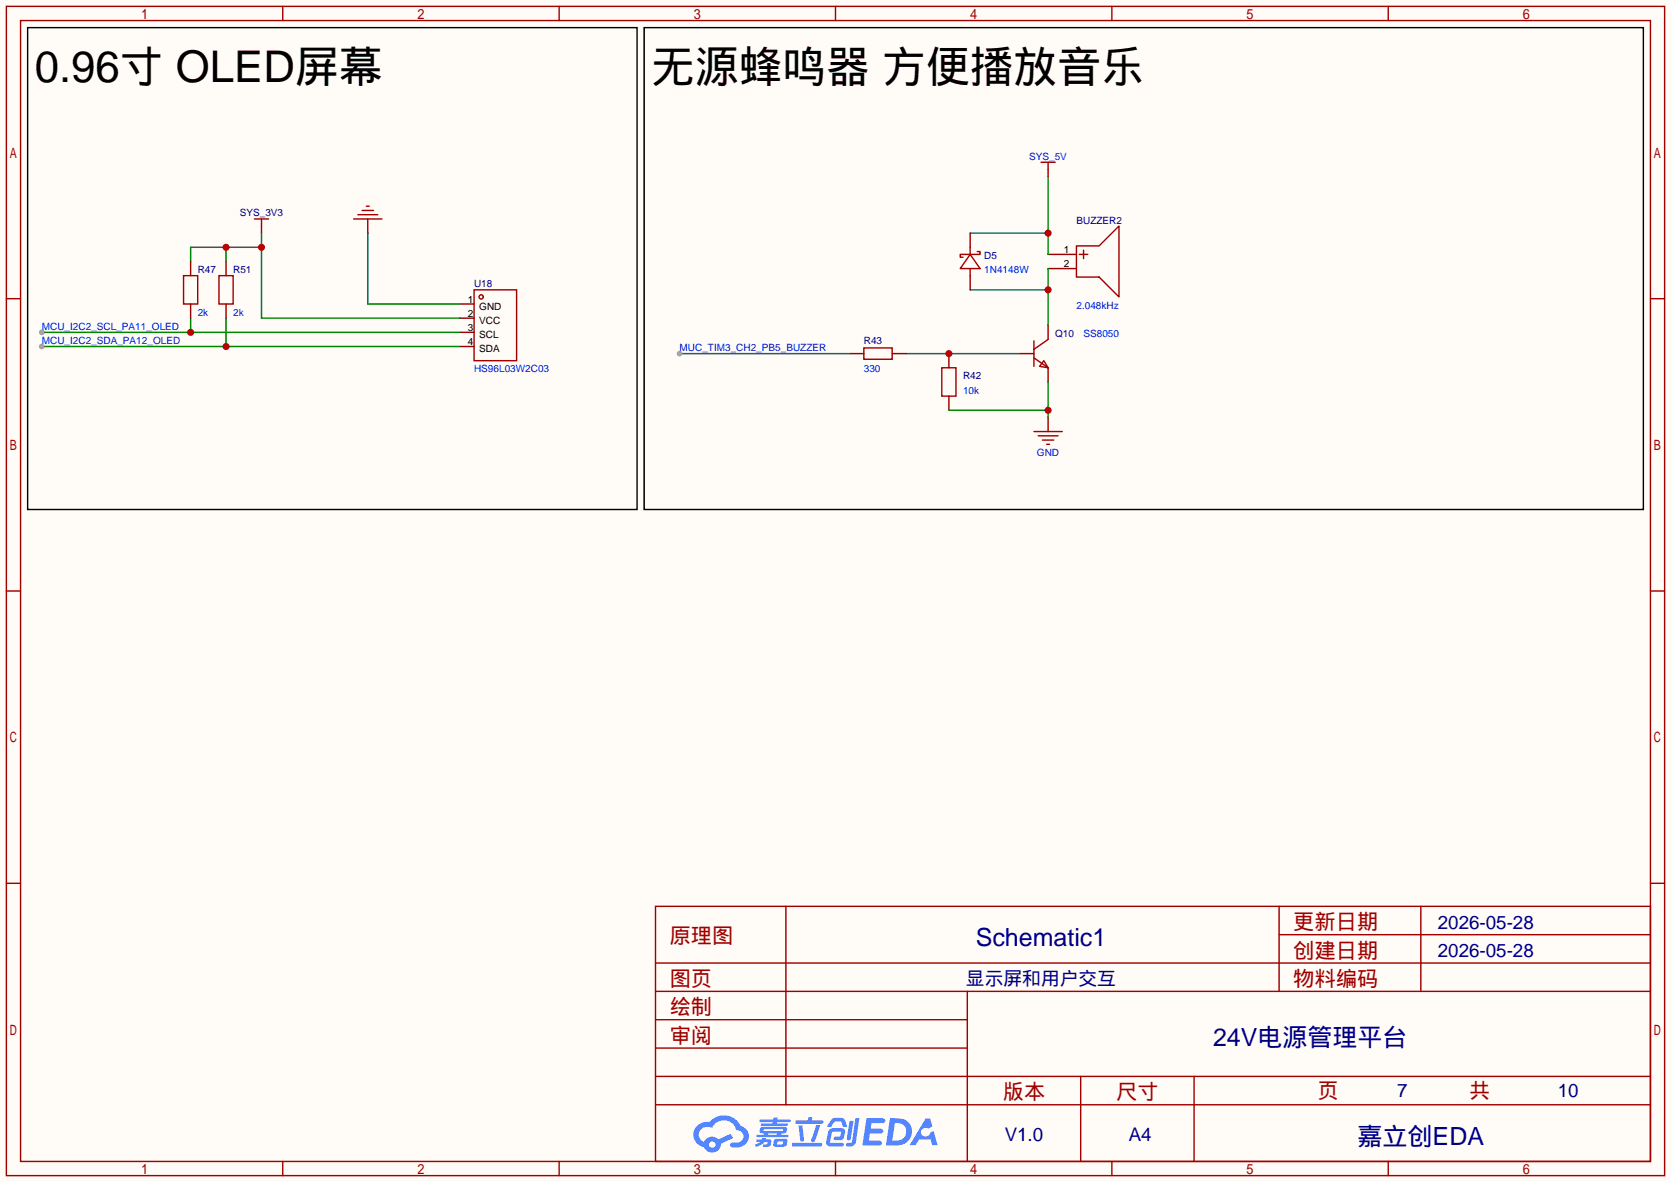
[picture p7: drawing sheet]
<svg xmlns="http://www.w3.org/2000/svg" width="299mm" height="212mm" viewBox="0 0 299 212" stroke-linecap="round" stroke-linejoin="round" font-family="sans-serif">
<path d="M0 0h299.5v211.8h-299.5z" fill="#fffcf7"/>
<g fill="none" stroke="#a10000" stroke-width=".25">
<path d="M1.1 1.1h297.2v209.6h-297.2zM3.7 3.7h292.1v204.5h-292.1zM50.7 1.1v2.6M100.2 1.1v2.6M149.7 1.1v2.6M199.3 1.1v2.6M248.8 1.1v2.6M1.1 53.5h2.6M295.8 53.5h2.5M1.1 105.9h2.6M295.8 105.9h2.5M1.1 158.3h2.6"/>
<path d="M295.8 158.3h2.5M117.5 162.4h178.3v45.8h-178.3zM117.5 177.7h178.3M117.5 172.6h178.3M140.8 162.4v35.6M173.4 177.7v30.5M229.2 162.4v15.3M229.2 167.5h66.6M254.6 162.4v15.3M117.5 182.8h55.9M117.5 198h178.3M117.5 192.9h178.3"/>
<path d="M117.5 187.8h55.9M193.7 192.9v15.3M214 192.9v15.3M50.7 208.2v2.5M100.2 208.2v2.5M149.7 208.2v2.5M199.3 208.2v2.5M248.8 208.2v2.5"/>
</g>
<g fill="#5487ff">
<path d="M155.3 200.4h2.1a.97 .97 0 0 1 1.3 .4 .53 .53 0 0 1-.7 .5h-1.8l-.2 1h1.9a.43 .43 0 0 1 .4 .5 .43 .43 0 0 1-.5 .3h-1.9l-.2 1.3h1.7a.45 .45 0 0 1 .6 .2 .45 .45 0 0 1-.2 .6l-3.2 .1z"/>
<path d="M165.9 200.5h.8l.4 1.4-.7 .4a.82 .82 0 0 0-1.2 .1 .82 .82 0 0 0 .1 1.1 .82 .82 0 0 0 1.2 0l.2-.5 .6-.3 .7 2.5h-.9l-.3-1h-2.1l-.6 1h-1.1z"/>
<path d="M152.2 200.9h.8l-.5 3.2a.36 .36 0 0 1-.4 .3 .36 .36 0 0 1-.3-.4z"/>
<path d="M153.3 200.4h.7l-.6 4.3a1.13 1.13 0 0 1-1.8 .6l.2-.4 .7-.1 .2-.2z"/>
<path d="M149 200.7l.6-.4h1a.77 .77 0 0 1 .9 .6l.3 .9-.2 .2h-.5l-.4-1h-.9a1.3 1.3 0 0 0-.8 .9l-.6 .1-.2-.2z"/>
<path d="M148.6 202.5l.5-.3h1.7a.66 .66 0 0 1 .6 .9l-.1 .4a.81 .81 0 0 1-.9 .9h-.7a.32 .32 0 0 1-.3-.4 .32 .32 0 0 1 .4-.3h.7l.3-.9-1.7 .1-.3 1.9h2.1a.32 .32 0 0 1 .4 .4 .32 .32 0 0 1-.4 .3l-2.3-.1-.5-.3v-.5z"/>
<path d="M142 204.8h5a.33 .33 0 0 1 .3 .4 .33 .33 0 0 1-.3 .3h-4.9l-.2-.2z"/>
<path d="M146.3 201.6h.7l-1 2.9a.36 .36 0 0 1-.4 .2 .36 .36 0 0 1-.3-.3z"/>
<path d="M143.1 201.7h.7l.3 2.6a.34 .34 0 0 1-.3 .3 .34 .34 0 0 1-.4-.2z"/>
<path d="M142.6 200.8h2.2l.1-.4 .1-.2h.6l-.1 .6h1.8a.32 .32 0 0 1 .3 .3 .32 .32 0 0 1-.4 .3h-4.5l-.1-.1z"/>
<path d="M135.6 204.2h.9l.1-.2 .7-.1-.1 .3h.9a.82 .82 0 0 1-.6 1.3h-.7v-.4l.7-.1v-.3h-.5l-.5 .4-1 .4-.2-.4 1-.4h-.8z"/>
<path d="M136.1 200.6h2.5v-.3h.8l-.1 .3h2.2l.2 .3-.2 .2h-2.3v.3h1.8l.2 .2-.2 .2h-4.5l-.2-.2 .1-.2h2l.1-.3h-2.3l-.1-.2z"/>
<path d="M159.5 200.4l-.7 4.9h1.6a2.47 2.47 0 0 0 2.9-1.7 2.47 2.47 0 0 0-1.4-3zM160.4 201.3a1.61 1.61 0 0 1 2 1.4 1.61 1.61 0 0 1-1.8 1.7h-.7z"/>
<path d="M136.3 202.2a.55 .55 0 0 0-.2 .7 .55 .55 0 0 0 .7 .2l.1 .3h-1.3v.4h5.5l.2-.2-.2-.2h-1.2l.2-.3a.7 .7 0 0 0 .8-.2 .7 .7 0 0 0 0-.9h-4.1zM136.9 202.4h3.3l.2 .1-.2 .2h-3.2l-.2-.1zM137.6 203.1h1.7l-.2 .3h-1.4z"/>
<path d="M138.8 204.3a1.05 1.05 0 0 0-.1 1.2 2.91 2.91 0 0 0 2.2-.2 .98 .98 0 0 0 0-1.2h-1.6zM139.4 204.6l.8-.1 .1 .1v.3l-.2 .2h-.8z"/>
<path d="M125 201.7a2.23 2.23 0 0 0-.7 2.3 2.23 2.23 0 0 0 1.8 1.6 1.58 1.58 0 0 0 1.8 .9 1.58 1.58 0 0 0 1.3-1.5l2.2-1-.5-.8-2.1 1a1.65 1.65 0 0 0-2.6 .5 1.45 1.45 0 0 1-.8-2 1.45 1.45 0 0 1 2-.7l.2 .1a2.3 2.3 0 0 1 2.3-1.3 2.3 2.3 0 0 1 2.1 1.7 1.12 1.12 0 0 1 1.2 1.1 1.12 1.12 0 0 1-1.1 1.2h-.7a.45 .45 0 0 0-.6 .3 .45 .45 0 0 0 .5 .6 2.26 2.26 0 0 0 2.9-2.5 2.04 2.04 0 0 0-1.5-1.4 3.3 3.3 0 0 0-5.5-.7l-1.2 .1zM127.1 205.2a.57 .57 0 0 1 1.1 0 .57 .57 0 0 1-1.1 0z"/>
</g>
<path d="M5 5h109.2v86.3h-109.2zM115.4 5h179.1v86.3h-179.1z" fill="none" stroke="#000" stroke-width=".25"/>
<g fill="none" stroke="#a10000" stroke-width=".25">
<path d="M45.6 39.2h2.5M46.9 39.2v1.3M63.4 39.2h5.1M64.1 38.5h3.6M64.9 37.7h2M65.7 37h.5M85 51.9h7.6v12.7h-7.6zM168.8 65.9h2.5v5.1h-2.5z"/>
<circle cx="86.2" cy="53.2" r=".38"/>
</g>
<path d="M65.9 39.2v2.6M46.9 40.5v1.3M82.4 54.5h2.6M82.4 57h2.6M82.4 59.6h2.6M82.4 62.1h2.6M170.1 63.4v2.5M170.1 71v2.5" fill="none" stroke="#870000" stroke-width=".25"/>
<path d="M40.5 44.3v2.6M46.9 41.8v15.2h35.5M46.9 44.3h-12.7v2.6M65.9 41.8v12.7h16.5" fill="none" stroke="#008700" stroke-width=".25"/>
<g fill="#c00">
<circle cx="46.9" cy="44.3" r=".63"/>
<circle cx="40.5" cy="44.3" r=".63"/>
</g>
<path d="M7.5 59.6h74.9M34.2 57v2.6" fill="none" stroke="#008700" stroke-width=".25"/>
<circle cx="34.2" cy="59.6" r=".63" fill="#c00"/>
<circle cx="7.5" cy="59.6" r=".51" fill="#999"/>
<path d="M40.5 57v5.1M7.5 62.1h74.9" fill="none" stroke="#008700" stroke-width=".25"/>
<circle cx="40.5" cy="62.1" r=".63" fill="#c00"/>
<circle cx="7.5" cy="62.1" r=".51" fill="#999"/>
<path d="M192.9 44.1h4.1l3.5-3.6v12.7l-3.5-3.5h-4.1zM193.4 45.6h1.5M194.2 44.8v1.6" fill="none" stroke="#a10000" stroke-width=".25"/>
<path d="M187.8 48.1h5.1M187.8 45.6h5.1" fill="none" stroke="#870000" stroke-width=".25"/>
<path d="M187.8 31.6v14M173.9 41.8h13.9" fill="none" stroke="#008700" stroke-width=".25"/>
<circle cx="187.8" cy="41.8" r=".63" fill="#c00"/>
<path d="M173.9 51.9h13.9M187.8 48.1v10.2" fill="none" stroke="#008700" stroke-width=".25"/>
<circle cx="187.8" cy="51.9" r=".63" fill="#c00"/>
<path d="M173.9 45.6l1.7 2.5h-3.5zM173.9 44.3v1.3M173.9 48.1v1.3M175.1 45.1h.5v.5h-3.5v.5h.5M185.3 61.1v4.6M185.3 64.1l2.5 1.8M187.1 64.6l.7 1.3-1.5-.2zM187.8 60.8l-2.5 1.8" fill="none" stroke="#a10000" stroke-width=".25"/>
<path d="M173.9 41.8v2.5M173.9 49.4v2.5M187.8 58.3v2.5M182.8 63.4h2.5M187.8 65.9v2.6" fill="none" stroke="#870000" stroke-width=".25"/>
<path d="M170.1 73.5h17.7M187.8 68.5v6.3" fill="none" stroke="#008700" stroke-width=".25"/>
<circle cx="187.8" cy="73.5" r=".63" fill="#c00"/>
<path d="M187.8 74.8v2.5" fill="none" stroke="#870000" stroke-width=".25"/>
<path d="M185.3 77.3h5.1M186.1 78.1h3.5M186.8 78.9h2M187.6 79.6h.5" fill="none" stroke="#a10000" stroke-width=".25"/>
<path d="M162.4 63.4h20.4" fill="none" stroke="#008700" stroke-width=".25"/>
<circle cx="170.1" cy="63.4" r=".63" fill="#c00"/>
<path d="M152.3 63.4h2.5M159.9 63.4h2.5" fill="none" stroke="#870000" stroke-width=".25"/>
<path d="M154.8 62.4h5.1v2h-5.1z" fill="none" stroke="#a10000" stroke-width=".25"/>
<path d="M121.8 63.4h30.5" fill="none" stroke="#008700" stroke-width=".25"/>
<circle cx="121.8" cy="63.4" r=".51" fill="#999"/>
<path d="M187.8 30.4v1.2M34.2 46.9v2.5M34.2 54.5v2.5M40.5 46.9v2.5M40.5 54.5v2.5" fill="none" stroke="#870000" stroke-width=".25"/>
<path d="M186.6 29.1h2.5M187.8 29.1v1.3M32.9 49.4h2.5v5.1h-2.5zM39.2 49.4h2.6v5.1h-2.6z" fill="none" stroke="#a10000" stroke-width=".25"/>
<g font-size="7.8">
<text x="6.2" y="14.7">0.96寸 OLED屏幕</text>
<text x="116.7" y="14.7">无源蜂鸣器 方便播放音乐</text>
</g>
<g font-size="4.5" fill="#000080">
<text x="174.9" y="169.6">Schematic1</text>
<text x="217.4" y="187.4">24V电源管理平台</text>
<text x="243.3" y="205.2">嘉立创EDA</text>
</g>
<g font-size="3.8" fill="#a00000">
<text x="231.8" y="166.5">更新日期</text>
<text x="120" y="169.1">原理图</text>
<text x="231.8" y="171.6">创建日期</text>
<text x="120" y="176.7">图页</text>
<text x="231.8" y="176.7">物料编码</text>
<text x="120" y="181.8">绘制</text>
<text x="120" y="186.9">审阅</text>
<text x="179.7" y="197">版本</text>
<text x="200" y="197">尺寸</text>
<text x="236.1" y="196.8">页</text>
<text x="263.3" y="196.8">共</text>
</g>
<g font-size="3.4" fill="#000080">
<text x="257.7" y="166.4">2026-05-28</text>
<text x="257.7" y="171.5">2026-05-28</text>
<text x="173.1" y="176.6">显示屏和用户交互</text>
<text x="250.4" y="196.7">7</text>
<text x="279.2" y="196.7">10</text>
<text x="180.1" y="204.5">V1.0</text>
<text x="202.3" y="204.5">A4</text>
</g>
<g font-size="1.8" fill="#00f">
<text x="184.4" y="28.6">SYS_5V</text>
<text x="176.4" y="49">1N4148W</text>
<text x="7.5" y="59.1">MCU_I2C2_SCL_PA11_OLED</text>
<text x="35.4" y="56.6">2k</text>
<text x="41.8" y="56.6">2k</text>
<text x="192.9" y="55.3">2.048kHz</text>
<text x="7.5" y="61.7">MCU_I2C2_SDA_PA12_OLED</text>
<text x="121.8" y="62.9">MUC_TIM3_CH2_PB5_BUZZER</text>
<text x="194.2" y="60.4">SS8050</text>
<text x="85" y="66.7">HS96L03W2C03</text>
<text x="154.8" y="66.7">330</text>
<text x="172.6" y="70.5">10k</text>
<text x="185.8" y="81.7">GND</text>
</g>
<g font-size="1.8" fill="#000080">
<text x="43" y="38.8">SYS_3V3</text>
<text x="192.9" y="40.1">BUZZER2</text>
<text x="176.4" y="46.4">D5</text>
<text x="35.4" y="49">R47</text>
<text x="41.8" y="49">R51</text>
<text x="85" y="51.5">U18</text>
<text x="154.8" y="61.7">R43</text>
<text x="189.1" y="60.4">Q10</text>
<text x="172.6" y="68">R42</text>
</g>
<g font-size="1.8">
<text x="190.6" y="47.9">2</text>
<text x="190.6" y="45.4">1</text>
<text x="83.8" y="54.3">1</text>
<text x="83.8" y="56.8">2</text>
<text x="83.8" y="59.3">3</text>
<text x="85.9" y="55.5">GND</text>
<text x="85.9" y="58.1">VCC</text>
<text x="83.8" y="61.9">4</text>
<text x="85.9" y="60.6">SCL</text>
<text x="85.9" y="63.2">SDA</text>
</g>
</svg>
